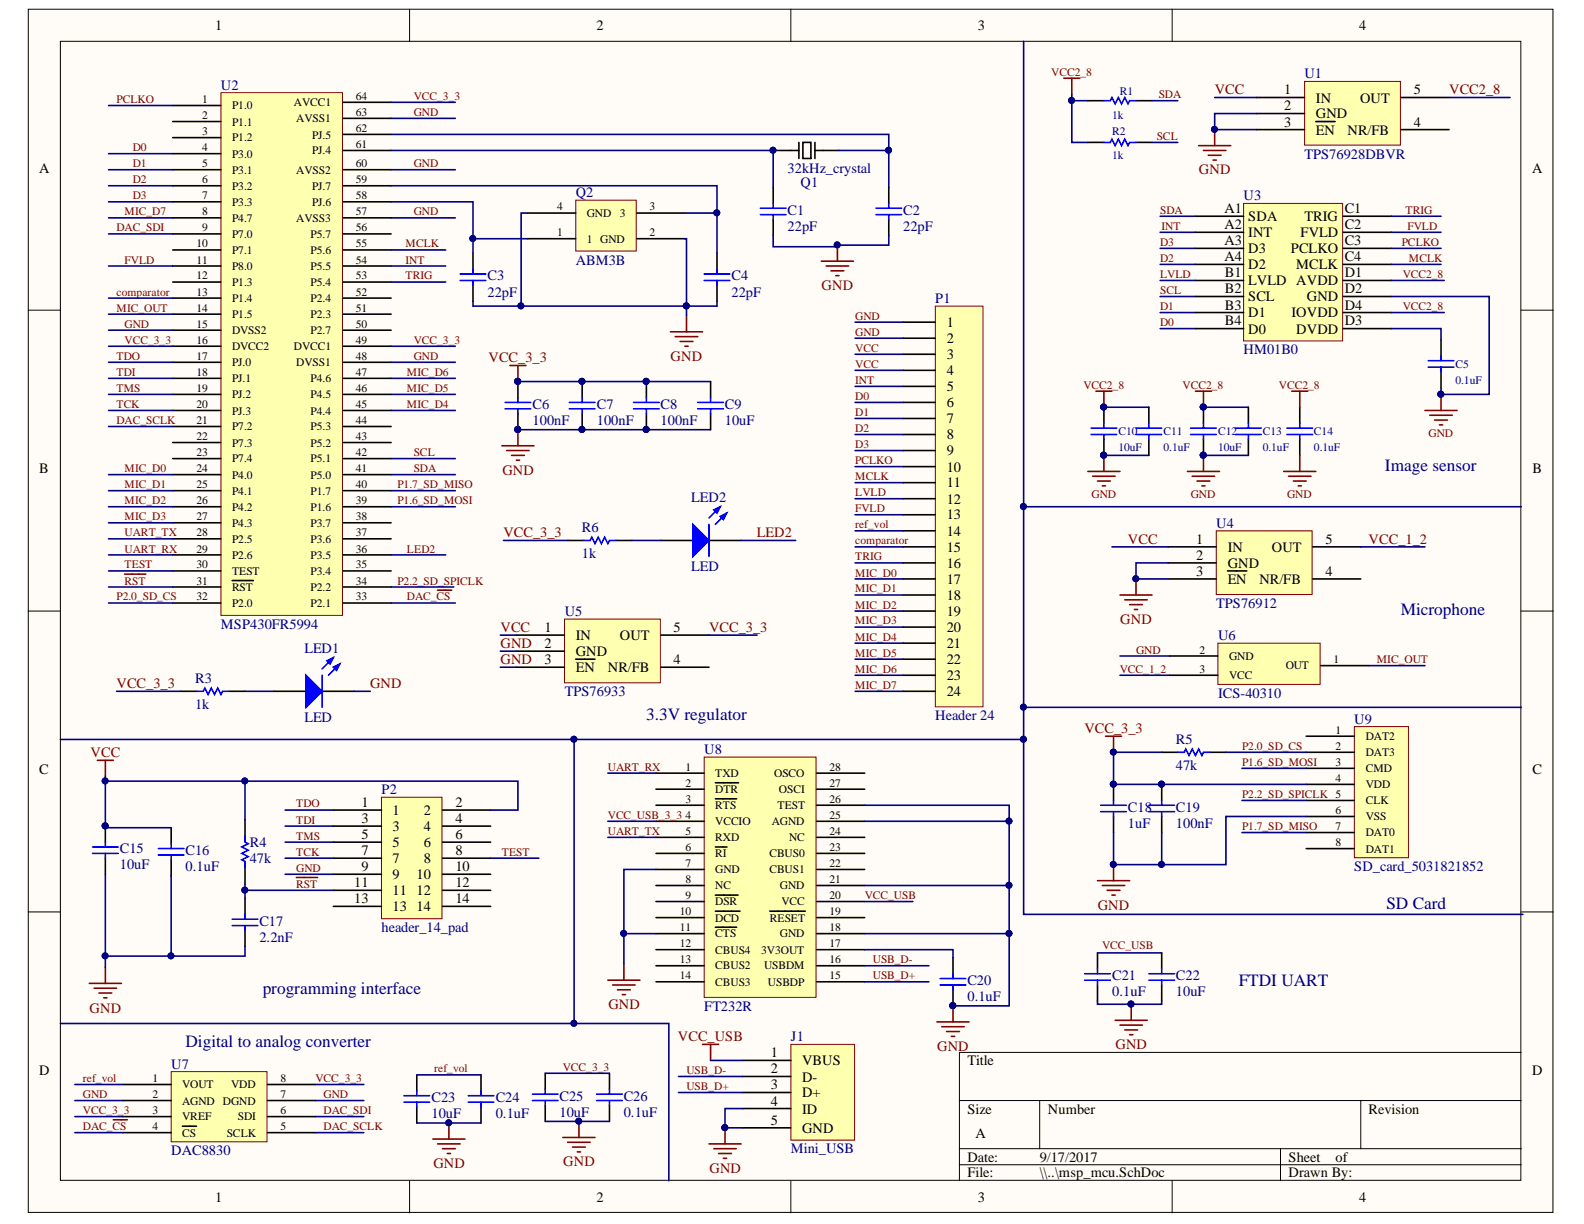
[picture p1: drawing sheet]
# Altium project msp_mcu.PrjPcb
1 sheet, 48 parts. Net scope: global (net labels, ports and power ports of the same name join across sheets).
Board file: msp_mcu.PcbDoc

## Sheet msp_mcu.SchDoc
size A

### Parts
C1  value 22pF  [0603]  (hidden comment: Cap)
C2  value 22pF  [0603]  (hidden comment: Cap)
C3  value 22pF  [0603]  (hidden comment: Cap)
C4  value 22pF  [0603]  (hidden comment: Cap)
C5  value 0.1uF  [0603]  (hidden comment: Cap)
C6  value 100nF  [0603]  (hidden comment: Cap)
C7  value 100nF  [0603]  (hidden comment: Cap)
C8  value 100nF  [0603]  (hidden comment: Cap)
C9  value 10uF  [0603]  (hidden comment: Cap)
C10  value 10uF  [0603]  (hidden comment: Cap)
C11  value 0.1uF  [0603]  (hidden comment: Cap)
C12  value 10uF  [0603]  (hidden comment: Cap)
C13  value 0.1uF  [0603]  (hidden comment: Cap)
C14  value 0.1uF  [0603]  (hidden comment: Cap)
C15  value 10uF  [0603]  (hidden comment: Cap)
C16  value 0.1uF  [0603]  (hidden comment: Cap)
C17  value 2.2nF  [0603]  (hidden comment: Cap)
C18  value 1uF  [0603]  (hidden comment: Cap)
C19  value 100nF  [0603]  (hidden comment: Cap)
C20  value 0.1uF  [0603]  (hidden comment: Cap)
C21  value 0.1uF  [0603]  (hidden comment: Cap)
C22  value 10uF  [0603]  (hidden comment: Cap)
C23  value 10uF  [0603]  (hidden comment: Cap)
C24  value 0.1uF  [0603]  (hidden comment: Cap)
C25  value 10uF  [0603]  (hidden comment: Cap)
C26  value 0.1uF  [0603]  (hidden comment: Cap)
J1  Mini_USB  [Mini_USB]
LED1  LED  [0603]
LED2  LED  [0603]
P1  Header 24  [HDR1X24]
P2  header_14_pad  [header_14_pad]
Q1  32kHz_crystal  [32kHz_crystal]
Q2  ABM3B  [ABM3B]
R1  value 1k  [0603]  (hidden comment: Res)
R2  value 1k  [0603]  (hidden comment: Res)
R3  value 1k  [0603]  (hidden comment: Res)
R4  value 47k  [0603]  (hidden comment: Res)
R5  value 47k  [0603]  (hidden comment: Res)
R6  value 1k  [0603]  (hidden comment: Res)
U1  TPS76928DBVR  [TPS73633]
U2  MSP430FR5994  [MSP430FR5994]
U3  HM01B0  [HM01B0]
U4  TPS76912  [TPS73633]
U5  TPS76933  [TPS73633]
U6  ICS-40310  [ICS-40310]
U7  DAC8830  [DAC8830]
U8  FT232R  [FT232R]
U9  SD_card_5031821852  [SD_card_5031821852]

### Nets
GND: C1.1 C2.1 C3.1 C4.1 C5.1 C6.1 C7.1 C8.1 C9.1 C10.1 C11.1 C12.1 C13.1 C14.1 C15.1 C16.1 C17.1 C18.1 C19.1 C20.2 C21.1 C22.1 C23.1 C24.1 C25.1 C26.1 J1.4(ID) J1.5(GND) LED1.2(K) P1.1 P1.2 P2.9 Q2.2(GND) Q2.4(GND) U1.2(GND) U1.3(~{EN}) U2.15(DVSS2) U2.48(DVSS1) U2.57(AVSS3) U2.60(AVSS2) U2.63(AVSS1) U3.D2(GND) U4.2(GND) U4.3(~{EN}) U5.2(GND) U5.3(~{EN}) U6.2(GND) U7.2(AGND) U7.7(DGND) U8.7(GND) U8.11(~{CTS}) U8.18(GND) U8.21(GND) U8.25(AGND) U8.26(TEST) U9.6(VSS)
VCC: C15.2 C16.2 P1.3 P1.4 P2.2 R4.2 U1.1(IN) U4.1(IN) U5.1(IN)
VCC2_8: C10.2 C11.2 C12.2 C13.2 C14.2 R1.2 R2.2 U1.5(OUT) U3.D1(AVDD) U3.D4(IOVDD)
VCC_3_3: C6.2 C7.2 C8.2 C9.2 C18.2 C19.2 C25.2 C26.2 R3.2 R5.1 R6.2 U2.16(DVCC2) U2.49(DVCC1) U2.64(AVCC1) U5.5(OUT) U7.3(VREF) U7.8(VDD) U9.4(VDD)
VCC_USB: J1.1(VBUS) U8.20(VCC)
~{RST}: C17.2 P2.11 R4.1 U2.31(~{RST})
comparator: P1.15 U2.13(P1.4)
D0: P1.6 U2.4(P3.0) U3.B4(D0)
D1: P1.7 U2.5(P3.1) U3.B3(D1)
D2: P1.8 U2.6(P3.2) U3.A4(D2)
D3: P1.9 U2.7(P3.3) U3.A3(D3)
DAC_~{CS}: U2.33(P2.1) U7.4(~{CS})
DAC_SCLK: U2.21(P7.2) U7.5(SCLK)
DAC_SDI: U2.9(P7.0) U7.6(SDI)
FVLD: P1.13 U2.11(P8.0) U3.C2(FVLD)
INT: P1.5 U2.54(P5.5) U3.A2(INT)
LED2: LED2.2(K) U2.36(P3.5)
LVLD: P1.12 U3.B1(LVLD)
MCLK: P1.11 U2.55(P5.6) U3.C4(MCLK)
MIC_D0: P1.17 U2.24(P4.0)
MIC_D1: P1.18 U2.25(P4.1)
MIC_D2: P1.19 U2.26(P4.2)
MIC_D3: P1.20 U2.27(P4.3)
MIC_D4: P1.21 U2.45(P4.4)
MIC_D5: P1.22 U2.46(P4.5)
MIC_D6: P1.23 U2.47(P4.6)
MIC_D7: P1.24 U2.8(P4.7)
MIC_OUT: U2.14(P1.5) U6.1(OUT)
P1.6_SD_MOSI: U2.39(P1.6) U9.3(CMD)
P1.7_SD_MISO: U2.40(P1.7) U9.7(DAT0)
P2.0_SD_CS: R5.2 U2.32(P2.0) U9.2(DAT3)
P2.2_SD_SPICLK: U2.34(P2.2) U9.5(CLK)
PCLKO: P1.10 U2.1(P1.0) U3.C3(PCLKO)
ref_vol: C23.2 C24.2 P1.14 U7.1(VOUT)
SCL: R2.1 U2.42(P5.1) U3.B2(SCL)
SDA: R1.1 U2.41(P5.0) U3.A1(SDA)
TCK: P2.7 U2.20(PJ.3)
TDI: P2.3 U2.18(PJ.1)
TDO: P2.1 U2.17(PJ.0)
TEST: P2.8 U2.30(TEST)
TMS: P2.5 U2.19(PJ.2)
TRIG: P1.16 U2.53(P5.4) U3.C1(TRIG)
UART_RX: U2.29(P2.6) U8.1(TXD)
UART_TX: U2.28(P2.5) U8.5(RXD)
USB_D+: J1.3(D+) U8.15(USBDP)
USB_D-: J1.2(D-) U8.16(USBDM)
VCC_1_2: U4.5(OUT) U6.3(VCC)
VCC_USB_3_3: U8.4(VCCIO)
NetC1_2: C1.2 Q1.2 U2.61(PJ.4)
NetC2_2: C2.2 Q1.1 U2.62(PJ.5)
NetC3_2: C3.2 Q2.1 U2.58(PJ.6)
NetC4_2: C4.2 Q2.3 U2.59(PJ.7)
NetC5_2: C5.2 U3.D3(DVDD)
NetC20_1: C20.1 U8.17(3V3OUT)
NetC21_2: C21.2 C22.2
NetLED1_1: LED1.1(A) R3.1
NetLED2_1: LED2.1(A) R6.1

Not connected (* = marked no-connect by the designer): P2 4 6 10 12 13 14; U1 4(NR/FB); U2 2(P1.1) 3(P1.2) 10(P7.1) 12(P1.3) 22(P7.3) 23(P7.4) 35(P3.4) 37(P3.6) 38(P3.7) 43(P5.2) 44(P5.3) 50(P2.7) 51(P2.3) 52(P2.4) 56(P5.7); U4 4(NR/FB); U5 4(NR/FB); U8 2(~{DTR}) 3(~{RTS}) 6(~{RI}) 8(NC) 9(~{DSR}) 10(~{DCD}) 12(CBUS4) 13(CBUS2) 14(CBUS3) 19(~{RESET}) 22(CBUS1) 23(CBUS0) 24(NC) 27(OSCI) 28(OSCO); U9 1(DAT2) 8(DAT1)

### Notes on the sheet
- Image sensor
- Microphone
- 3.3V regulator
- (near U9) SD Card
- programming interface
- FTDI UART
- Digital to analog converter
- Labels drawn without touching a wire or pin: VCC_USB
